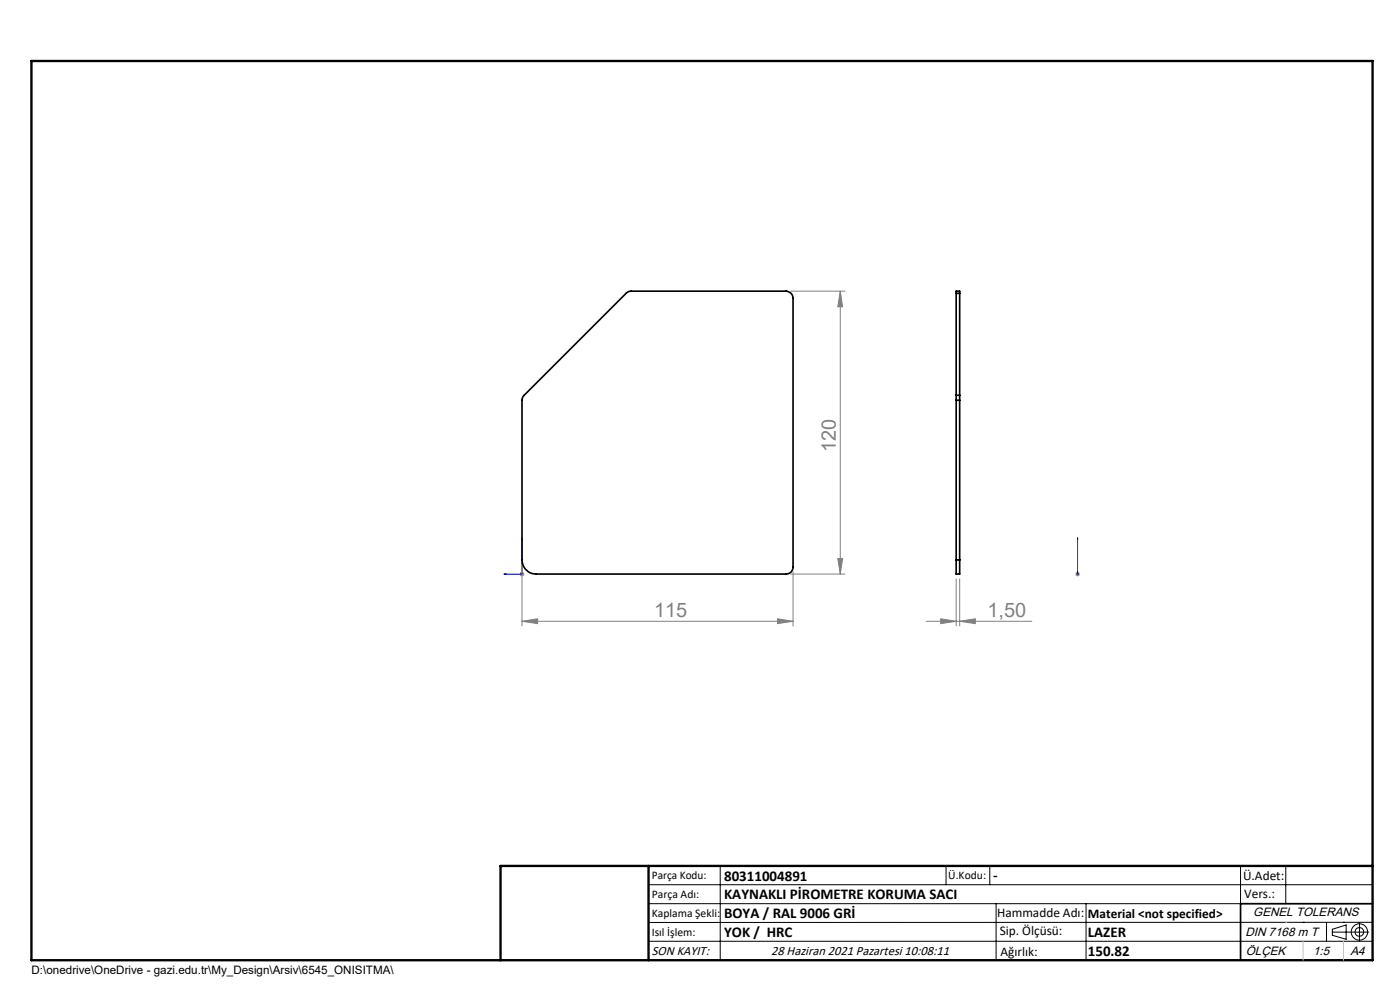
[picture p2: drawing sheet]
<svg xmlns="http://www.w3.org/2000/svg" width="297mm" height="210mm" viewBox="0 0 297 210" stroke-linecap="round" stroke-linejoin="round" font-family="sans-serif">
<g fill="none" stroke="#000" stroke-width=".21">
<path d="M137.6 187.7h153.6M137.6 191.7h153.6M137.6 199.7h153.6M152.8 183.7v20M200.7 183.7v4M210 183.7v4M211.3 191.7v12M230.4 191.7v12M263.2 183.7v20M272.8 183.7v8M276.4 195.6h.1M281.4 195.6v4.1"/>
<path d="M282.6 197.7h7.8M282.6 197.1l3-.9v3l-3-.8zM285 195.6h.1M288.4 195.8v3.8M291.2 195.6l-153.6 .1"/>
<circle cx="288.4" cy="197.7" r="1.74"/>
<circle cx="288.4" cy="197.7" r=".93"/>
</g>
<path d="M110.7 114.1v7.7h-3.8M110.7 114.1l.1 .4h-.1zM228.6 114.1v.4v-.4M228.6 114.1v7.7M106.9 121.8l.4-.1v.2zM228.6 121.7v.2zM228.6 121.8h.1" fill="none" stroke="#00f" stroke-width=".21"/>
<g fill="none" stroke="#808080" stroke-width=".21">
<path d="M167.7 61.8h11.5M178.3 61.8l.5 3.3h-1.1zM178.3 61.8v60M110.7 119.8v13M177.7 118.5h1.1l-.5 3.3zM110.2 121.8h1.1M110.4 121.4l.7 .7M110.7 131.8l3.4-.5v1zM110.7 131.8h57.5M111.1 121.4l-.7 .7M165 131.3l3.2 .5-3.2 .5zM167.7 121.8h11.5"/>
<path d="M168.2 121.3v11.5M196.5 131.8h22.4M199.6 131.3l3.2 .5-3.2 .5zM202.8 122.8v10M203.6 131.8l3.3-.5v1zM203.6 122.8v10M228.1 121.8h1M228.2 121.4l.8 .7M228.6 121.3v1M229 121.4l-.8 .7"/>
</g>
<path d="M106.2 203.7h185" fill="none" stroke="#000" stroke-width=".25"/>
<path d="M291.2 191.7h-28v12" fill="none" stroke="#000" stroke-width=".35"/>
<path d="M6.7 12.9h284.5v190.8h-284.5zM137.6 183.7v20M291.2 183.7h-185v20" fill="none" stroke="#000" stroke-width=".5"/>
<path d="M272.8 195.6h.1M276.4 199.7v4M285 199.7v4" fill="none" stroke="#c0c0c0" stroke-width=".21"/>
<g fill="#00f">
<path d="M106.9 121.8l.4 .1v-.2zM110.7 114.1v.4h.1z"/>
<path d="M228.6 121.7v.2zM228.6 114.1v.4z"/>
</g>
<g fill="#808080">
<path d="M165 131.3l3.2 .5-3.2 .5zM110.7 131.8l3.4-.5v1z"/>
<path d="M199.6 131.3l3.2 .5-3.2 .5zM203.6 131.8l3.3-.5v1z"/>
<path d="M177.7 118.5h1.1l-.5 3.3zM178.3 61.8l.5 3.3h-1.1z"/>
</g>
<g fill="none" stroke="#000" stroke-width=".35">
<path d="M132.9 62.1l1-.3h32.9a1.51 1.51 0 0 1 1.4 1.5v57a1.45 1.45 0 0 1-1.4 1.5h-53.1a3.1 3.1 0 0 1-3-3v-33.9l.2-.7zM202.8 62.2v-.4h.8v.4M202.8 62.2v21.6M202.8 62.2h.8M203.6 62.2v21.6M202.8 83.8v1.1M202.8 84.9h.8M202.8 83.8h.8M202.8 84.9v33.9M203.6 83.8v1.1M203.6 84.9v33.9M202.8 118.8v3h.8v-3"/>
<path d="M202.8 118.8h.8"/>
</g>
<g font-size="4.2" fill="#808080">
<text x="177.3" y="95.9" transform="rotate(-90 177.3 95.9)">120</text>
<text x="138.8" y="130.8">115</text>
<text x="209.5" y="130.8">1,50</text>
</g>
<g font-size="3.2">
<text x="153.6" y="186.8">80311004891</text>
<text x="153.6" y="190.8">KAYNAKLI PİROMETRE KORUMA SACI</text>
<text x="210.7" y="186.6">-</text>
<text x="153.6" y="194.8">BOYA / RAL 9006 GRİ</text>
<text x="153.6" y="198.8">YOK / HRC</text>
<text x="230.8" y="198.7">LAZER</text>
<text x="230.8" y="202.8">150.82</text>
</g>
<g font-size="2.8">
<text x="263.7" y="186.7">Ü.Adet:</text>
<text x="263.9" y="190.5">Vers.:</text>
<text x="211.5" y="194.5">Hammadde Adı:</text>
<text x="230.8" y="194.7">Material &lt;not specified&gt;</text>
<text x="138.3" y="202.6">SON KAYIT:</text>
<text x="163.6" y="202.6">28 Haziran 2021 Pazartesi 10:08:11</text>
<text x="212.1" y="198.4">Sip. Ölçüsü:</text>
<text x="212.2" y="202.7">Ağırlık:</text>
</g>
<g font-size="2.6">
<text x="265.9" y="194.4">GENEL TOLERANS</text>
<text x="264.2" y="198.5">DIN 7168 m T</text>
<text x="264.3" y="202.6">ÖLÇEK</text>
<text x="278.5" y="202.6">1:5</text>
<text x="286.5" y="202.6">A4</text>
</g>
<g font-size="2.5">
<text x="138.3" y="186.4">Parça Kodu:</text>
<text x="138.3" y="190.5">Parça Adı:</text>
<text x="201.2" y="186.5">Ü.Kodu:</text>
<text x="138.3" y="194.5">Kaplama Şekli:</text>
<text x="138.3" y="198.6">Isıl İşlem:</text>
<text x="6.7" y="206.7">D:\onedrive\OneDrive - gazi.edu.tr\My_Design\Arsiv\6545_ONISITMA\</text>
</g>
</svg>
